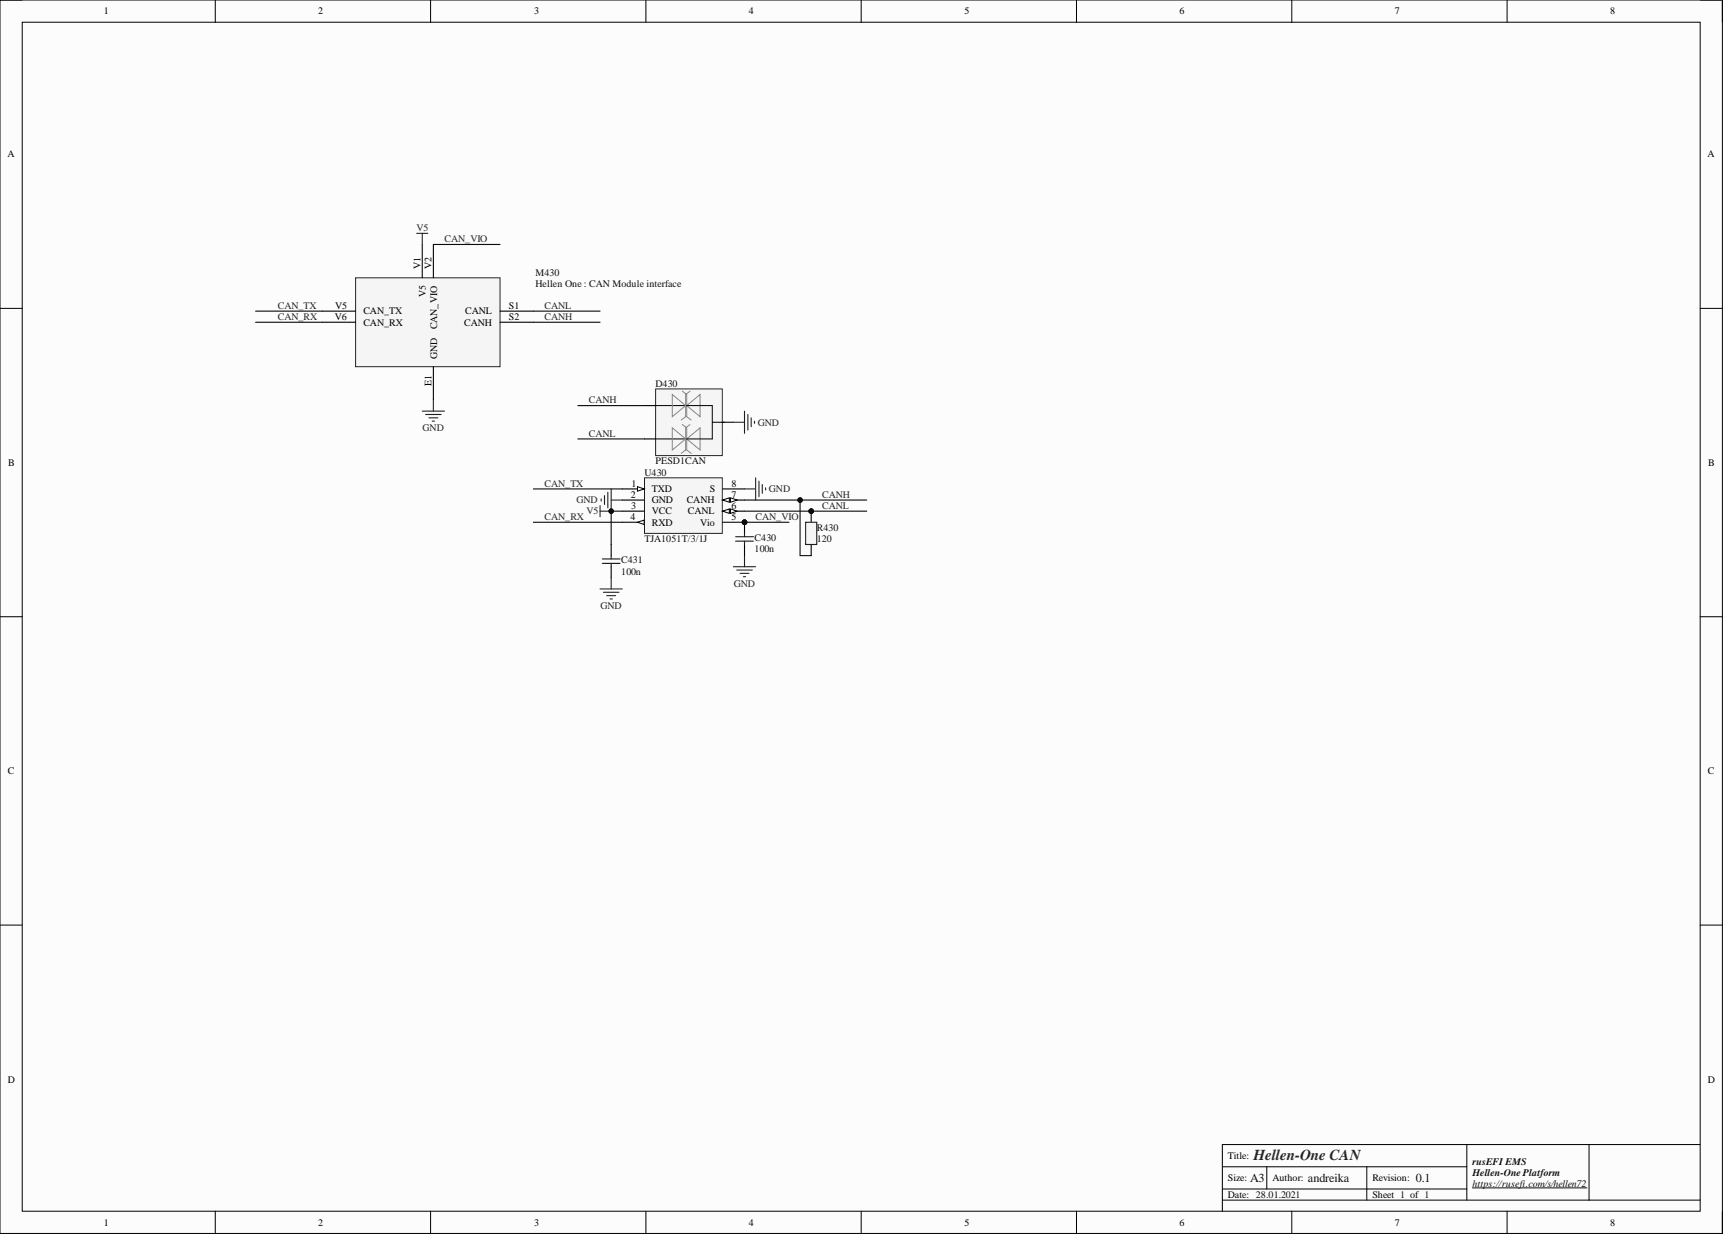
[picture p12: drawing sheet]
<svg xmlns="http://www.w3.org/2000/svg" width="393mm" height="282mm" viewBox="0 0 393 282" stroke-linecap="round" stroke-linejoin="round" font-family="sans-serif">
<path d="M0 0h393v281.5h-393z" fill-rule="evenodd" fill="#fcfcfc"/>
<path d="M0 0h393v281.5h-393z" fill="none" stroke="#000" stroke-width=".23"/>
<path d="M5.1 5.1h382.8v271.3h-382.8z" fill-rule="evenodd" fill="#fcfcfc"/>
<g fill="none" stroke="#000" stroke-width=".23">
<path d="M0 0h5.1M5.1 5.1h382.8v271.3h-382.8zM49.1 0v5.1M98.2 0v5.1M147.4 0v5.1M196.5 0v5.1M245.6 0v5.1M294.7 0v5.1M343.9 0v5.1M387.9 0h5.1v5.1M0 70.4h5.1M387.9 70.4h5.1"/>
<path d="M0 140.8h5.1M387.9 140.8h5.1M0 211.1h5.1M387.9 211.1h5.1M49.1 276.4v5.1M98.2 276.4v5.1M147.4 276.4v5.1M196.5 276.4v5.1M245.6 276.4v5.1M278.9 266.3h55.8M278.9 273.9h109M278.9 271.4h55.8"/>
<path d="M289 266.3v5.1M294.7 276.4v5.1M311.8 266.3v7.6M334.7 261.2v12.7M343.9 276.4v5.1M362.6 261.2v12.7M387.9 261.2h-109v15.2M393 276.4v5.1"/>
</g>
<path d="M335.9 271.1h26.2" fill="none" stroke="#0e0e0e" stroke-width=".23"/>
<path d="M149.6 88.8h15.2v15.2h-15.2z" fill-rule="evenodd" fill="#f5f5f5"/>
<path d="M149.6 88.8h15.2v15.2h-15.2z" fill="none" stroke="#262626" stroke-width=".23"/>
<path d="M147.1 92.6h2.5M164.8 96.4h2.5M147.1 100.2h2.5" fill="none" stroke="#000" stroke-width=".25"/>
<path d="M153.4 90l3 2.6-3 2.5zM153.4 97.6l3 2.6-3 2.5zM155.7 89.3l1 .7v5.1l1 .8M155.7 96.9l1 .7v5.1l1 .8M156.7 92.6l3-2.6v5.1zM157.4 89.3l-1 .7v5.1l-1 .8M157.4 96.9l-1 .7v5.1l-1 .8M156.7 100.2l3-2.6v5.1z" fill="none" stroke="#858585" stroke-width=".23"/>
<path d="M149.6 92.6h12.9v7.6h-12.9M162.5 96.4h2.8" fill="none" stroke="#000" stroke-width=".23"/>
<path d="M167.3 96.4h2.6M169.9 93.8v5.1M170.6 94.6v3.6M171.4 95.4v2M172.2 96.1v.5" fill="none" stroke="#262626" stroke-width=".25"/>
<circle cx="169.9" cy="119.2" r=".51" fill="#0e0e0e"/>
<circle cx="169.9" cy="119.2" r=".51" fill="none" stroke="#0e0e0e" stroke-width=".23"/>
<path d="M147.1 109.1h17.7v12.6h-17.7z" fill-rule="evenodd" fill="#f5f5f5"/>
<path d="M147.1 109.1h17.7v12.6h-17.7z" fill="none" stroke="#262626" stroke-width=".23"/>
<path d="M142 111.6h5" fill="none" stroke="#000" stroke-width=".25"/>
<path d="M145.5 111.1l1.5 .5-1.5 .5z" fill="#fbfbfb"/>
<path d="M145.5 111.1l1.5 .5-1.5 .5z" fill="none" stroke="#000" stroke-width=".23"/>
<path d="M142 114.1h5M142 116.7h5M164.9 119.2h5" fill="none" stroke="#000" stroke-width=".25"/>
<circle cx="169.9" cy="119.2" r=".51" fill="#0e0e0e"/>
<circle cx="169.9" cy="119.2" r=".51" fill="none" stroke="#0e0e0e" stroke-width=".23"/>
<path d="M142 119.2h5" fill="none" stroke="#000" stroke-width=".25"/>
<path d="M145.5 119.2l1.5-.5v1z" fill="#fbfbfb"/>
<path d="M145.5 119.2l1.5-.5v1z" fill="none" stroke="#000" stroke-width=".23"/>
<path d="M164.9 116.7h5" fill="none" stroke="#000" stroke-width=".25"/>
<path d="M164.9 116.7l1.5-.5v1z" fill="#fbfbfb"/>
<path d="M164.9 116.7l1.5-.5v1z" fill="none" stroke="#000" stroke-width=".23"/>
<path d="M166.7 116.2l1.5 .5-1.5 .5z" fill="#fbfbfb"/>
<path d="M166.7 116.2l1.5 .5-1.5 .5z" fill="none" stroke="#000" stroke-width=".23"/>
<path d="M164.9 114.1h5" fill="none" stroke="#000" stroke-width=".25"/>
<path d="M164.9 114.1l1.5-.5v1z" fill="#fbfbfb"/>
<path d="M164.9 114.1l1.5-.5v1z" fill="none" stroke="#000" stroke-width=".23"/>
<path d="M166.7 113.6l1.5 .5-1.5 .5z" fill="#fbfbfb"/>
<path d="M166.7 113.6l1.5 .5-1.5 .5z" fill="none" stroke="#000" stroke-width=".23"/>
<path d="M164.9 111.6h5M139.4 124.3v2.5M139.4 129.3v2.6" fill="none" stroke="#000" stroke-width=".25"/>
<g fill="none" stroke="#262626" stroke-width=".25">
<path d="M136.9 115.4v2.5M137.2 113.9v.5M137.9 113.1v2M138.7 112.4v3.5M139.4 111.6v5.1h-2.5M139.4 114.1h2.6M136.9 134.4h5.1M137.7 135.2h3.5M138.4 135.9h2.1M139.2 136.7h.5M139.4 131.9v2.5M167.3 129.3h5.1"/>
<path d="M168.1 130.1h3.5M168.9 130.9h2M169.6 131.6h.5M169.9 126.8v2.5"/>
</g>
<path d="M137.4 128.6h4.1M137.4 127.6h4.1M139.4 126.8v.8M139.4 128.6v.7" fill="none" stroke="#1c1c1c" stroke-width=".25"/>
<circle cx="139.4" cy="116.7" r=".51" fill="#0e0e0e"/>
<circle cx="139.4" cy="116.7" r=".51" fill="none" stroke="#0e0e0e" stroke-width=".23"/>
<path d="M169.9 111.6h2.5M172.4 109.1v5M173.2 109.8v3.6M173.9 110.6v2M174.7 111.3v.5" fill="none" stroke="#262626" stroke-width=".25"/>
<circle cx="169.9" cy="119.2" r=".51" fill="#0e0e0e"/>
<circle cx="169.9" cy="119.2" r=".51" fill="none" stroke="#0e0e0e" stroke-width=".23"/>
<path d="M169.9 119.2v2.5" fill="none" stroke="#000" stroke-width=".25"/>
<circle cx="169.9" cy="119.2" r=".51" fill="#0e0e0e"/>
<circle cx="169.9" cy="119.2" r=".51" fill="none" stroke="#0e0e0e" stroke-width=".23"/>
<path d="M169.9 124.3v2.5" fill="none" stroke="#000" stroke-width=".25"/>
<path d="M167.8 123.5h4.1M167.8 122.5h4.1M169.9 121.7v.8M169.9 123.5v.8" fill="none" stroke="#1c1c1c" stroke-width=".25"/>
<circle cx="185.1" cy="116.7" r=".51" fill="#0e0e0e"/>
<circle cx="185.1" cy="116.7" r=".51" fill="none" stroke="#0e0e0e" stroke-width=".23"/>
<path d="M185.1 116.7v2.5" fill="none" stroke="#000" stroke-width=".25"/>
<circle cx="185.1" cy="116.7" r=".51" fill="#0e0e0e"/>
<circle cx="185.1" cy="116.7" r=".51" fill="none" stroke="#0e0e0e" stroke-width=".23"/>
<path d="M185.1 124.3v2.5" fill="none" stroke="#000" stroke-width=".25"/>
<path d="M183.8 119.2h2.5v5.1h-2.5z" fill-rule="evenodd" fill="#f5f5f5"/>
<path d="M183.8 119.2h2.5v5.1h-2.5z" fill="none" stroke="#1c1c1c" stroke-width=".25"/>
<path d="M131.8 92.6h15.3M121.7 119.2h20.3M121.7 111.6h20.3M131.8 100.2h15.3M142 116.7h-2.6v7.6" fill="none" stroke="#0e0e0e" stroke-width=".25"/>
<circle cx="139.4" cy="116.7" r=".51" fill="#0e0e0e"/>
<circle cx="139.4" cy="116.7" r=".51" fill="none" stroke="#0e0e0e" stroke-width=".23"/>
<path d="M169.9 119.2h10.1" fill="none" stroke="#0e0e0e" stroke-width=".25"/>
<circle cx="169.9" cy="119.2" r=".51" fill="#0e0e0e"/>
<circle cx="169.9" cy="119.2" r=".51" fill="none" stroke="#0e0e0e" stroke-width=".23"/>
<path d="M169.9 116.7h27.9" fill="none" stroke="#0e0e0e" stroke-width=".25"/>
<circle cx="185.1" cy="116.7" r=".51" fill="#0e0e0e"/>
<circle cx="185.1" cy="116.7" r=".51" fill="none" stroke="#0e0e0e" stroke-width=".23"/>
<path d="M169.9 114.1h27.9" fill="none" stroke="#0e0e0e" stroke-width=".25"/>
<circle cx="182.5" cy="114.1" r=".51" fill="#0e0e0e"/>
<circle cx="182.5" cy="114.1" r=".51" fill="none" stroke="#0e0e0e" stroke-width=".23"/>
<path d="M182.5 114.1v12.7h2.6" fill="none" stroke="#0e0e0e" stroke-width=".25"/>
<circle cx="182.5" cy="114.1" r=".51" fill="#0e0e0e"/>
<circle cx="182.5" cy="114.1" r=".51" fill="none" stroke="#0e0e0e" stroke-width=".23"/>
<path d="M81.1 63.4h33v20.3h-33z" fill-rule="evenodd" fill="#f5f5f5"/>
<path d="M81.1 63.4h33v20.3h-33z" fill="none" stroke="#262626" stroke-width=".23"/>
<path d="M96.3 55.8v7.6M98.9 55.8v7.6M73.5 73.5h7.6M73.5 71h7.6M114.1 73.5h7.6M114.1 71h7.6M98.9 83.7v7.6" fill="none" stroke="#000" stroke-width=".25"/>
<path d="M98.9 55.8h15.2M58.3 71h15.2M58.3 73.5h15.2M121.7 71h15.2M121.7 73.5h15.2" fill="none" stroke="#0e0e0e" stroke-width=".25"/>
<path d="M95.1 53.3h2.5M96.3 53.3v2.5M96.3 93.8h5.1M97.1 94.6h3.6M97.9 95.4h2M98.6 96.1h.5M98.9 91.3v2.5" fill="none" stroke="#262626" stroke-width=".25"/>
<text font-size="3.5" fill="#262626" x="286" y="264.7">Hellen-One CAN</text>
<g font-size="2.8" fill="#0e0e0e">
<text x="285.2" y="269.8">A3</text>
<text x="298.4" y="269.8">andreika</text>
<text x="323" y="269.8">0.1</text>
</g>
<g font-size="2.3">
<text x="23.7" y="3.3">1</text>
<text x="72.6" y="3.3">2</text>
<text x="121.9" y="3.3">3</text>
<text x="170.9" y="3.3">4</text>
<text x="220.1" y="3.3">5</text>
<text x="269.1" y="3.3">6</text>
<text x="318.3" y="3.3">7</text>
<text x="367.4" y="3.3">8</text>
<text x="1.7" y="35.9">A</text>
<text x="389.6" y="35.9">A</text>
<text x="95.9" y="61.4" transform="rotate(-90 95.9 61.4)">V1</text>
<text x="98.5" y="61.4" transform="rotate(-90 98.5 61.4)">V2</text>
<text x="76.5" y="70.5">V5</text>
<text x="82.9" y="71.8">CAN_TX</text>
<text x="97.2" y="67.8" transform="rotate(-90 97.2 67.8)">V5</text>
<text x="106.1" y="71.8">CANL</text>
<text x="116.1" y="70.5">S1</text>
<text x="76.4" y="73">V6</text>
<text x="82.9" y="74.3">CAN_RX</text>
<text x="99.7" y="75.2" transform="rotate(-90 99.7 75.2)">CAN_VIO</text>
<text x="105.9" y="74.3">CANH</text>
<text x="116.1" y="73">S2</text>
<text x="99.7" y="81.9" transform="rotate(-90 99.7 81.9)">GND</text>
<text x="98.5" y="88" transform="rotate(-90 98.5 88)">E1</text>
<text x="1.9" y="106.4">B</text>
<text x="389.8" y="106.4">B</text>
<text x="143.9" y="113.6">2</text>
<text x="144.1" y="111.1">1</text>
<text x="148.7" y="112.4">TXD</text>
<text x="161.9" y="112.4">S</text>
<text x="166.9" y="113.6">7</text>
<text x="166.9" y="111.1">8</text>
<text x="143.8" y="118.7">4</text>
<text x="144" y="116.2">3</text>
<text x="148.7" y="114.9">GND</text>
<text x="148.7" y="117.4">VCC</text>
<text x="148.7" y="120">RXD</text>
<text x="156.7" y="114.9">CANH</text>
<text x="156.9" y="117.4">CANL</text>
<text x="159.7" y="120">Vio</text>
<text x="166.9" y="118.7">5</text>
<text x="166.9" y="116.2">6</text>
<text x="1.8" y="176.7">C</text>
<text x="389.7" y="176.7">C</text>
<text x="1.8" y="247.1">D</text>
<text x="389.7" y="247.1">D</text>
<text x="280.2" y="264.5">Title:</text>
<text x="280.2" y="269.6">Size:</text>
<text x="290.3" y="269.6">Author:</text>
<text x="313.1" y="269.6">Revision:</text>
<text x="280.2" y="273.4">Date: 28.01.2021</text>
<text x="313.1" y="273.4">Sheet 1 of 1</text>
<text x="23.7" y="279.7">1</text>
<text x="72.6" y="279.7">2</text>
<text x="121.9" y="279.7">3</text>
<text x="170.9" y="279.7">4</text>
<text x="220.1" y="279.7">5</text>
<text x="269.1" y="279.7">6</text>
<text x="318.3" y="279.7">7</text>
<text x="367.4" y="279.7">8</text>
</g>
<g font-size="2.3" fill="#262626">
<text x="95" y="52.8">V5</text>
<text x="101.4" y="55.3">CAN_VIO</text>
<text x="63.4" y="70.5">CAN_TX</text>
<text x="124.2" y="70.5">CANL</text>
<text x="63.4" y="73">CAN_RX</text>
<text x="124.2" y="73">CANH</text>
<text x="134.4" y="92.1">CANH</text>
<text x="96.4" y="98.4">GND</text>
<text x="134.4" y="99.7">CANL</text>
<text x="172.9" y="97.1">GND</text>
<text x="124.2" y="111.1">CAN_TX</text>
<text x="175.4" y="112.4">GND</text>
<text x="187.6" y="113.6">CANH</text>
<text x="124.2" y="118.7">CAN_RX</text>
<text x="131.5" y="114.9">GND</text>
<text x="133.8" y="117.4">V5</text>
<text x="172.4" y="118.7">CAN_VIO</text>
<text x="187.6" y="116.2">CANL</text>
<text x="167.4" y="133.9">GND</text>
<text x="137" y="139">GND</text>
</g>
<g font-size="2.3" fill="#0e0e0e">
<text x="122.2" y="62.9">M430</text>
<text x="122.2" y="65.4">Hellen One : CAN Module interface</text>
<text x="149.6" y="88.3">D430</text>
<text x="149.6" y="106">PESD1CAN</text>
<text x="147.1" y="108.5">U430</text>
<text x="147.1" y="123.8">TJA1051T/3/1J</text>
<text x="172.2" y="123.5">C430</text>
<text x="186.3" y="121.2">R430</text>
<text x="186.3" y="123.8">120</text>
<text x="141.7" y="128.6">C431</text>
<text x="141.7" y="131.1">100n</text>
<text x="172.2" y="126">100n</text>
<text x="335.9" y="268.4">Hellen-One Platform</text>
<text x="335.9" y="265.9">rusEFI EMS</text>
<text x="335.9" y="270.9">https://rusefi.com/s/hellen72</text>
</g>
</svg>
